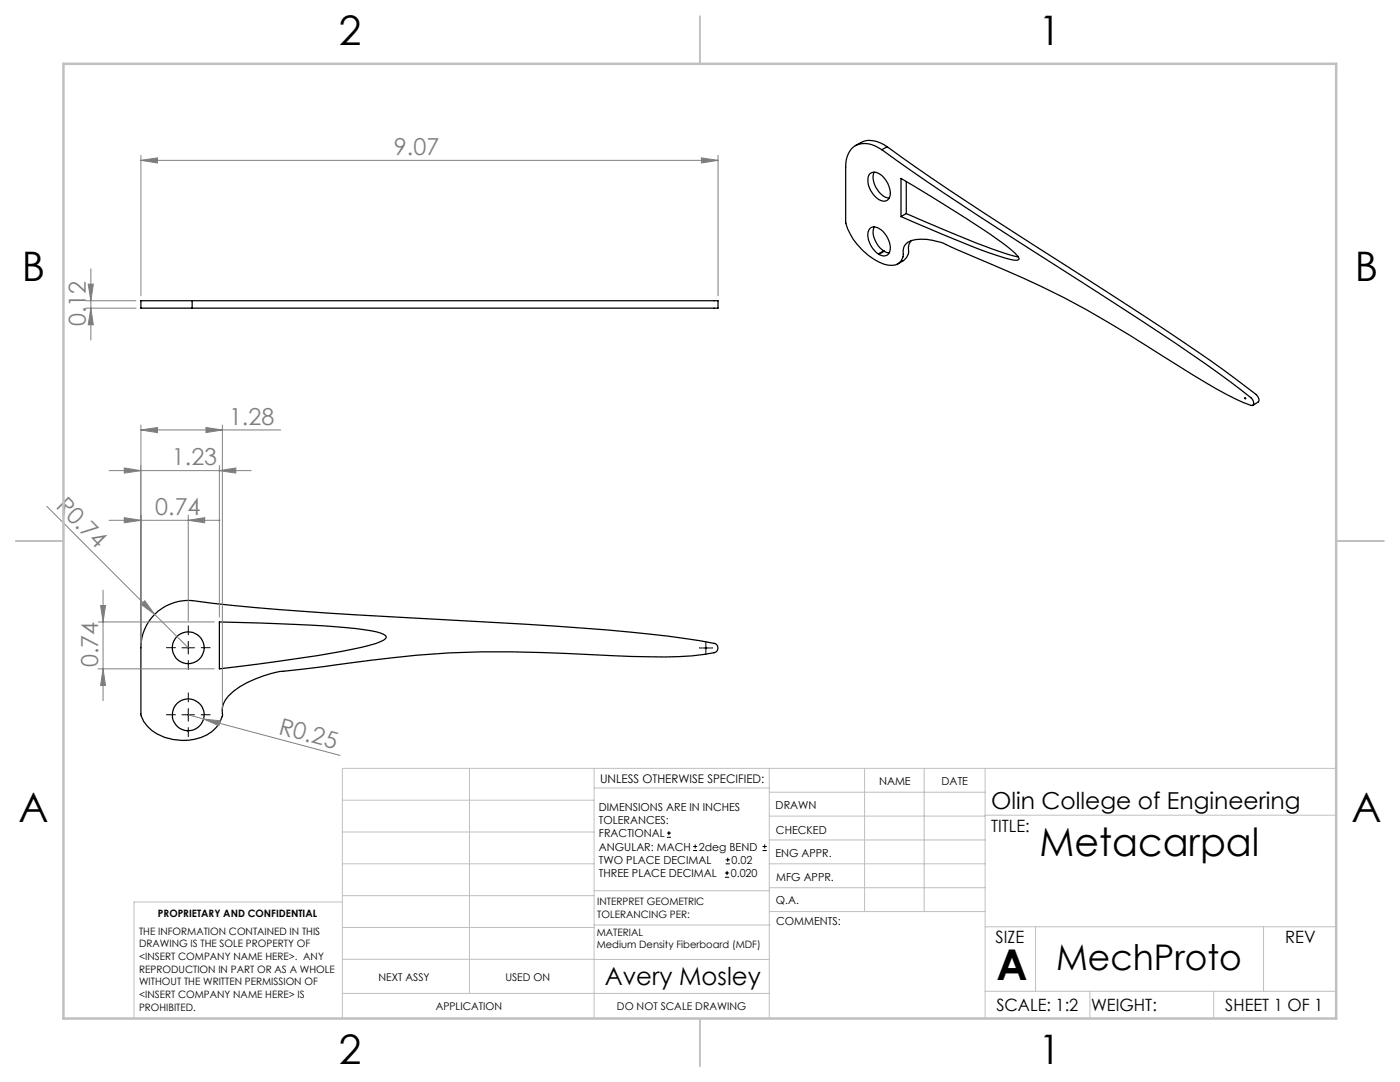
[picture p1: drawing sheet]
<svg xmlns="http://www.w3.org/2000/svg" width="279mm" height="216mm" viewBox="0 0 279 216" stroke-linecap="round" stroke-linejoin="round" font-family="sans-serif">
<g fill="none" stroke="#000" stroke-width=".25">
<path d="M170.3 29.4a4.3 4.3 0 0 1 5 .1 716 716 0 0 0 37.1 24.5 622.8 622.8 0 0 1 33.1 22.1l4.2 3.3a.93 .93 0 0 1 .2 1.5 43 43 0 0 1-9.2-4.5l-8.8-5.5a206.9 206.9 0 0 0-39.1-20.3l-2.8-1.2a12 12 0 0 0-8.1-1.4 2.54 2.54 0 0 0-1.6 3 2.29 2.29 0 0 1-3 1.9 12 12 0 0 1-8.5-8.7v-10.8a5.3 5.3 0 0 1 1.5-4zM170.7 29.1a5 5 0 0 1 6.4 .2M173.5 34.7a1.76 1.76 0 0 1 2.6 .4 4.6 4.6 0 0 1 1.5 4.2 1.36 1.36 0 0 1-2.3 .5 4.5 4.5 0 0 1-1.9-4.8zM174.4 34.4a4.3 4.3 0 0 0 3 5.1M177.1 29.3a620.4 620.4 0 0 0 36.3 24.1 504.9 504.9 0 0 1 35.3 23.8l2 1.5a1.02 1.02 0 0 1 .3 1.6l-1 .6M177.1 29.3l-1.1 .6M179.8 35.6l3 1.8a198.6 198.6 0 0 1 19.1 12.5l1.3 1.3 .1 .6a1.36 1.36 0 0 1-1.4 0 114.9 114.9 0 0 1-16.8-6.3l-5.3-2.3zM180.9 36.2v6.4M174.4 45.3a4.5 4.5 0 0 0 2 4.8M175.3 50.7a4.7 4.7 0 0 1-2-4.5 1.31 1.31 0 0 1 2.2-.6 4.5 4.5 0 0 1 2 4.8 1.4 1.4 0 0 1-2.1 .4M175.3 50.7l.1 .1M176.4 50.1h.1"/>
<path d="M176.4 50.1l-1.1 .6M176.5 50.1l.9 .3M176.5 50.1l-1.1 .7M180.9 42.6l5.3 2.3a127.7 127.7 0 0 0 16.8 6.3l.2 .1M180.9 42.6l-1.1 .6M181.9 48a2.7 2.7 0 0 0-.6 2.3v.3a3.1 3.1 0 0 1-2.1 2.1M38.3 60h-10.2v1.5h10.2M38.3 60h105v1.5h-105M38.3 60v1.5M30.8 122.6a9.6 9.6 0 0 1 7.5-2.8 529.9 529.9 0 0 0 41.9 3.4 845.6 845.6 0 0 1 53.1 3.7l9.2 1.5a.96 .96 0 0 1 .8 .9 .96 .96 0 0 1-.8 .9 73.6 73.6 0 0 1-16.6 .8l-8.5-.4a244.6 244.6 0 0 0-34.2 .1l-9.3 1.1-15.8 2a21.7 21.7 0 0 0-11.4 4.1 5 5 0 0 0-2.3 4.5v.3a6.4 6.4 0 0 1-5.5 4.8 9.7 9.7 0 0 1-10.2-3.5l-.6-1.3v-13.4a9.4 9.4 0 0 1 2.7-6.7zM43.8 124.1a259 259 0 0 1 30.1 1.7 6.8 6.8 0 0 1 3 1l.2 .3a1.41 1.41 0 0 1-1.2 1 83.7 83.7 0 0 1-15.2 3.1l-16.9 2.3z"/>
<circle cx="248.5" cy="79.4" r=".12"/>
<circle cx="37.6" cy="129.3" r="3.2"/>
<circle cx="140.9" cy="129.3" r=".14"/>
<circle cx="37.6" cy="142.6" r="3.2"/>
</g>
<g fill="none" stroke="#000" stroke-width=".2">
<path d="M36.3 129.3h2.5M37.6 128v2.5M139.6 129.3h2.5M140.9 128.1v2.5M36.3 142.6h2.5M37.6 141.4v2.5M133.1 167.1h.8M133.1 166.2h.8M133.5 165.8v.9M138.3 169.7h.8M138.3 168.9h.8M138.7 168.5v.8"/>
<path d="M144.7 175h.8M144.7 174.2h.8M144.8 172.4h.9M144.8 171.6h.9M145.1 173.8v.8M145.2 171.1v.9M152.2 169.7h.8M152.2 168.9h.8M152.6 168.5v.8"/>
</g>
<g fill="none" stroke="#808080" stroke-width=".2">
<path d="M28.1 32l3.3-.5v1zM28.1 31v28M28.1 32h115.2M140 31.5l3.3 .5-3.3 .5zM143.3 31v28M17.6 56.7h1l-.5 3.3zM18.1 53.7v14.1M17.1 61.5h10M17.1 60h10M18.1 61.5l.5 3.3h-1zM21.8 93.9h28.3M24.8 93.4l3.3 .5-3.3 .5z"/>
<path d="M28.1 85.8l3.3-.5v1zM28.1 84.8v43.5M28.1 85.8h27.9M41.1 85.3l3.3 .5-3.3 .5zM43.8 93.9l3.3-.5v1zM43.8 92.9v30.2M44.4 84.8v56.6M9.3 101l21.6 21.6M20.6 117.8v22M21.8 103.8h22.1M24.8 103.3l3.3 .5-3.3 .5zM28.9 119.9l2 2.7-2.7-2z"/>
<path d="M37.6 103.8l3.3-.5v1zM37.6 102.8v21M19.6 124.1h23.2M19.6 133.5h23.2M20.1 120.8h1l-.5 3.3zM20.6 133.5l.5 3.3h-1zM30.9 122.6l6.7 6.7M37.6 142.6l3 .9M40.6 143.5l3.4 .3-.3 1zM40.6 143.5l27.3 7.2"/>
</g>
<path d="M35.1 129.2h-1.9M37.6 126.7v-1.9M37.6 131.7v2M40.1 129.2h1.9M139.6 129.3h-.1M140.9 128v-.1M140.9 130.5v.2M142.1 129.3h.2M35.1 142.6h-1.9M37.6 140.1v-1.9M37.6 145.1v1.9M40.1 142.6h1.9" fill="none" stroke="#000" stroke-width=".2" stroke-dasharray="15.2 1.3 1.3 1.3" stroke-linecap="butt"/>
<g fill="none" stroke="#c0c0c0" stroke-width=".2">
<path d="M68.3 159.7h50.3M93.7 153.3v44.9M118.6 153.3v49.9M118.6 157.2h34.9M153.5 153.3v49.9M153.5 158.1h43.1M172.5 153.3v28.6M184.4 153.3v28.6M196.6 153.3v49.9M266.7 153.3h-198.4v49.9M68.3 178.7h50.3M68.3 172.4h50.3"/>
<path d="M68.3 166h50.3M68.3 180h-41.6v23.2M118.6 177.7h35M153.5 167.6h43.1M153.5 162.8h43.1M153.5 172.4h43.1M153.5 177.1h43.1M196.6 162.7h70.1M68.3 198.2h85.2M68.3 191.4l85.2 .1M68.3 185.1h50.3M118.6 184.6h35"/>
<path d="M153.6 181.9h43M196.6 197.8h70.1M196.6 184.9h70.1M206.7 184.9v12.9M217.5 197.8v5.4M242.2 197.8v5.4M252.2 184.9v12.9"/>
</g>
<path d="M139.7 3.2v9.5M3.1 107.9h9.6M266.7 107.9h9.5M139.7 203.2v9.6" fill="none" stroke="#c0c0c0" stroke-width=".25"/>
<path d="M12.7 12.7h254v190.5h-254z" fill="none" stroke="#c0c0c0" stroke-width=".5"/>
<g fill="#808080">
<path d="M28.9 119.9l2 2.7-2.7-2z"/>
<path d="M40.6 143.5l3.4 .3-.3 1z"/>
<path d="M41.1 85.3l3.3 .5-3.3 .5zM28.1 85.8l3.3-.5v1z"/>
<path d="M24.8 103.3l3.3 .5-3.3 .5zM37.6 103.8l3.3-.5v1zM24.8 93.4l3.3 .5-3.3 .5zM43.8 93.9l3.3-.5v1zM28.1 32l3.3-.5v1zM140 31.5l3.3 .5-3.3 .5z"/>
<path d="M18.1 61.5l.5 3.3h-1zM17.6 56.7h1l-.5 3.3z"/>
<path d="M20.1 120.8h1l-.5 3.3zM20.6 133.5l.5 3.3h-1z"/>
</g>
<text font-size="8.5" x="198.9" y="195.5">A</text>
<g font-size="8.1">
<text x="67.6" y="8.9">2</text>
<text x="207.3" y="8.9">1</text>
<text x="4.4" y="56.1">B</text>
<text x="270.4" y="56.1">B</text>
<text x="3.7" y="164.1">A</text>
<text x="269.7" y="164.1">A</text>
<text x="67.6" y="212.4">2</text>
<text x="207.3" y="212.4">1</text>
</g>
<text font-size="7.8" x="207.5" y="170.9">Metacarpal</text>
<text font-size="7.1" x="210.8" y="193.5">MechProto</text>
<text font-size="4.9" x="120.7" y="196.6">Avery Mosley</text>
<g font-size="4.7" fill="#808080">
<text x="78.6" y="31">9.07</text>
<text x="17.1" y="65.1" transform="rotate(-90 17.1 65.1)">0.12</text>
<text x="45.7" y="84.8">1.28</text>
<text x="34.3" y="92.9">1.23</text>
<text x="11" y="101.2" transform="rotate(45 11 101.2)">R0.74</text>
<text x="31" y="102.8">0.74</text>
<text x="19.6" y="133.1" transform="rotate(-90 19.6 133.1)">0.74</text>
<text x="55.4" y="146.4" transform="rotate(15 55.4 146.4)">R0.25</text>
</g>
<text font-size="4.7" x="197.8" y="161.5">Olin College of Engineering</text>
<g font-size="3.4">
<text x="197.8" y="166">TITLE:</text>
<text x="198.7" y="188.1">SIZE</text>
<text x="256.5" y="188.2">REV</text>
<text x="198.8" y="201.7">SCALE: 1:2</text>
<text x="217.7" y="201.8">WEIGHT:</text>
<text x="244.5" y="201.7">SHEET 1 OF 1</text>
</g>
<text font-size="2.4" x="119.8" y="156.2">UNLESS OTHERWISE SPECIFIED:</text>
<g font-size="2.2">
<text x="119.5" y="161.8">DIMENSIONS ARE IN INCHES</text>
<text x="154.8" y="161.4">DRAWN</text>
<text x="175.4" y="156.6">NAME</text>
<text x="187.9" y="156.7">DATE</text>
<text x="119.5" y="164.4">TOLERANCES:</text>
<text x="119.5" y="167.1">FRACTIONAL</text>
<text x="154.9" y="166.3">CHECKED</text>
<text x="119.5" y="169.7">ANGULAR: MACH</text>
<text x="119.5" y="172.4">TWO PLACE DECIMAL</text>
<text x="139.5" y="169.7">2deg BEND</text>
<text x="146" y="172.4">0.02</text>
<text x="154.8" y="171">ENG APPR.</text>
<text x="119.5" y="175">THREE PLACE DECIMAL</text>
<text x="145.8" y="175">0.020</text>
<text x="154.9" y="175.7">MFG APPR.</text>
<text x="154.9" y="180.4">Q.A.</text>
<text x="154.9" y="184.6">COMMENTS:</text>
</g>
<g font-size="2.1">
<text x="75.5" y="195.7">NEXT ASSY</text>
<text x="100.9" y="195.7">USED ON</text>
<text x="86.9" y="201.5">APPLICATION</text>
<text x="123.1" y="201.6">DO NOT SCALE DRAWING</text>
</g>
<g font-size="2">
<text x="31.5" y="182.9">PROPRIETARY AND CONFIDENTIAL</text>
<text x="119.2" y="180.6">INTERPRET GEOMETRIC</text>
<text x="119.2" y="183.1">TOLERANCING PER:</text>
<text x="27.8" y="186.5">THE INFORMATION CONTAINED IN THIS</text>
<text x="27.8" y="189">DRAWING IS THE SOLE PROPERTY OF</text>
<text x="27.8" y="191.6">&lt;INSERT COMPANY NAME HERE&gt;. ANY</text>
<text x="119.1" y="186.7">MATERIAL</text>
<text x="119.1" y="189.2">Medium Density Fiberboard (MDF)</text>
<text x="27.8" y="194.1">REPRODUCTION IN PART OR AS A WHOLE</text>
<text x="27.8" y="196.6">WITHOUT THE WRITTEN PERMISSION OF</text>
<text x="27.8" y="199.1">&lt;INSERT COMPANY NAME HERE&gt; IS</text>
<text x="27.8" y="201.7">PROHIBITED.</text>
</g>
</svg>
